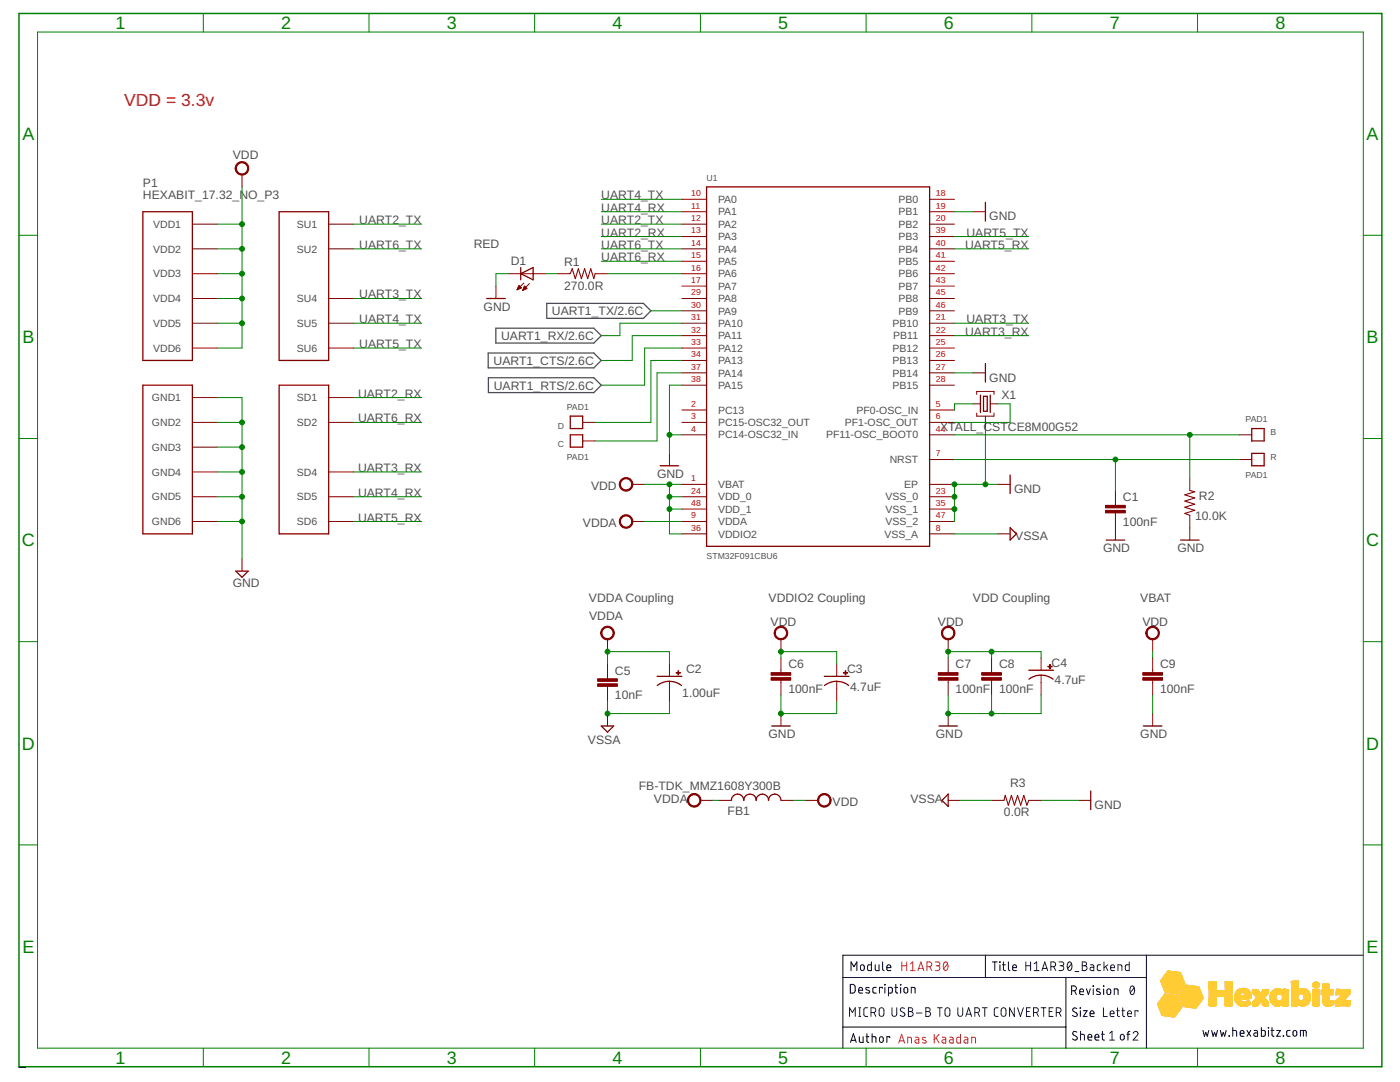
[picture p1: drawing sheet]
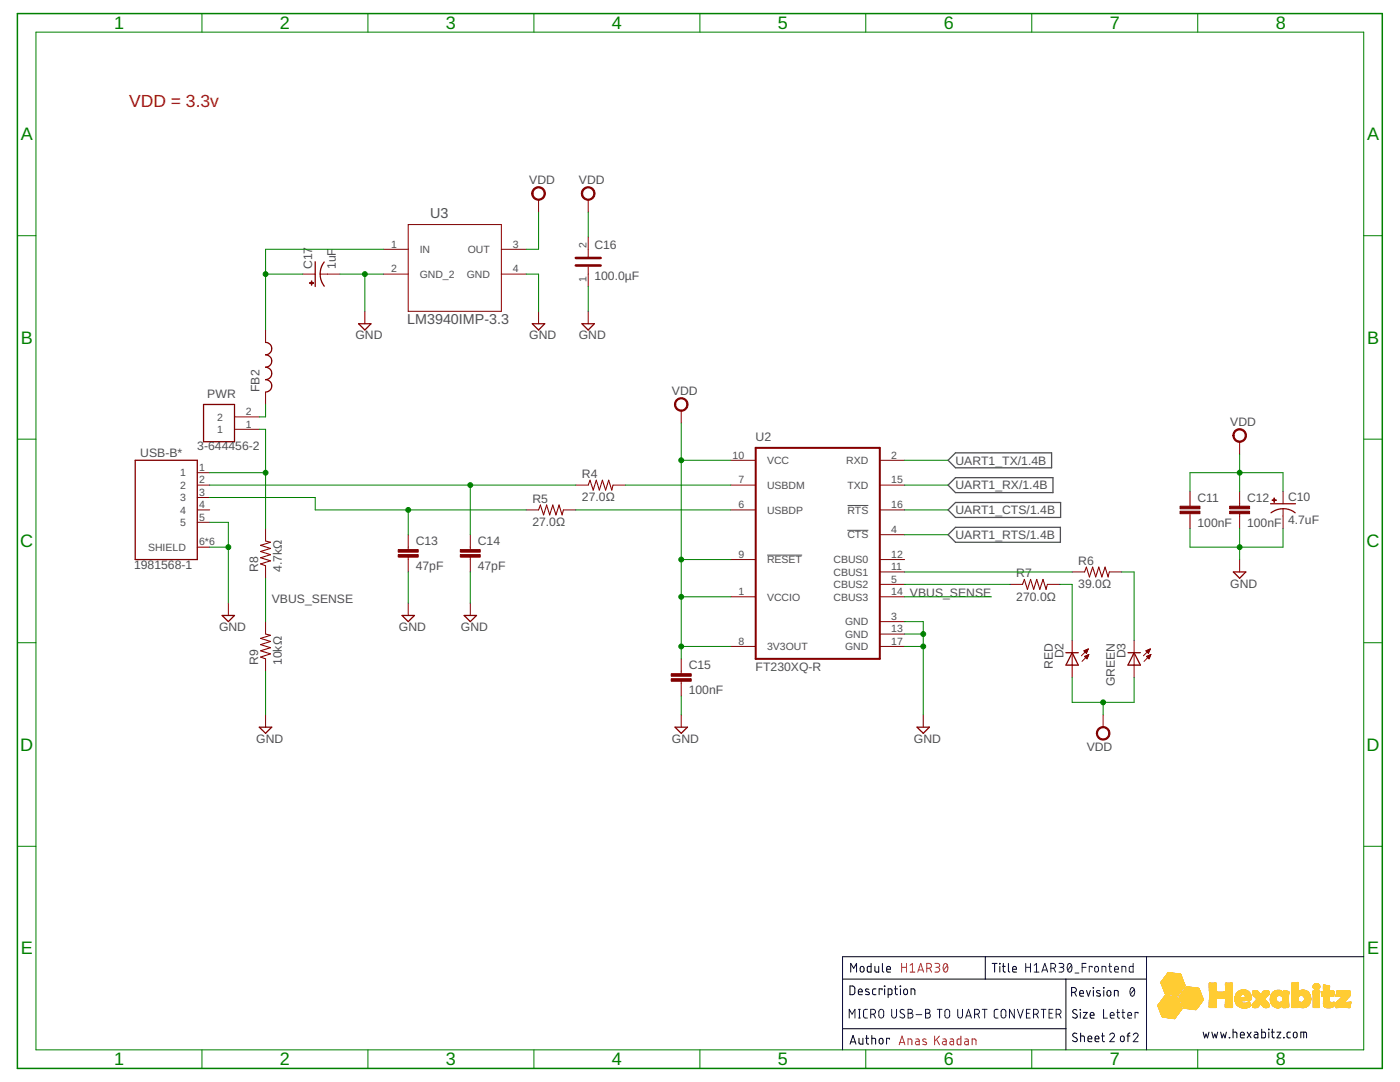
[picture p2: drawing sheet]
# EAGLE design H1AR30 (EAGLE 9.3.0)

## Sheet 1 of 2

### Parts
B  PAD1  [PAD1]
C  PAD1  [PAD1]
C1  100nF  C-0603  [C-0603]
C2  1.00uF  C-0805-POL  [C-0805-POL]
C3  4.7uF  C-0805-POL  [C-0805-POL]
C4  4.7uF  C-0805-POL  [C-0805-POL]
C5  10nF  C-0603  [C-0603]
C6  100nF  C-0603  [C-0603]
C7  100nF  C-0603  [C-0603]
C8  100nF  C-0603  [C-0603]
C9  100nF  C-0603  [C-0603]
D  PAD1  [PAD1]
D1  RED  VLMS1300-GS08  [VLMS1300-GS08]
FB1  FB-TDK_MMZ1608Y300B  [FB-TDK_MMZ1608Y300B]
P1  HEXABIT_17.32_NO_P3  [HEXABIT_17.32_NO_P3]
R  PAD1  [PAD1]
R1  270.0R  R-0603  [R-0603]
R2  10.0K  R-0603  [R-0603]
R3  0.0R  R-0603  [R-0603]
U1  STM32F091CBU6  [STM32F091CBU6]
X1  XTALL_CSTCE8M00G52  [XTALL_CSTCE8M00G52]

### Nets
B1: B.P$1 B.P$2 R2.2 U1.P$44(PF11-OSC_BOOT0)
GND: C1.2 C3.2(-) C4.2(-) C6.2 C7.2 C8.2 C9.2 D1.C P1.PAD_PD7(GND1) P1.PAD_PD8(GND2) P1.PAD_PD9(GND3) P1.PAD_PD10(GND4) P1.PAD_PD11(GND5) P1.PAD_PD12(GND6) R2.1 R3.1 U1.EP U1.P$3(PC14-OSC32_IN) U1.P$19(PB1) U1.P$23(VSS_0) U1.P$27(PB14) U1.P$35(VSS_1) U1.P$38(PA15) U1.P$47(VSS_2) X1.P$2 ; also sheet 2
N$1: R1.2 U1.P$16(PA6)
N$4: D1.A R1.1
N$5: U1.P$5(PF0-OSC_IN) X1.P$1
N$6: U1.P$6(PF1-OSC_OUT) X1.P$3
N$7: D.P$1 D.P$2 U1.P$34(PA13)
N$9: C.P$1 C.P$2 U1.P$37(PA14)
R1: C1.1 R.P$1 R.P$2 U1.P$7(NRST)
UART1_CTS: U1.P$32(PA11) ; also sheet 2
UART1_RTS: U1.P$33(PA12) ; also sheet 2
UART1_RX: U1.P$31(PA10) ; also sheet 2
UART1_TX: U1.P$30(PA9) ; also sheet 2
UART2_RX: P1.PAD_PD1(SD1) U1.P$13(PA3)
UART2_TX: P1.PAD_PU1(SU1) U1.P$12(PA2)
UART3_RX: P1.PAD_PD4(SD4) U1.P$22(PB11)
UART3_TX: P1.PAD_PU4(SU4) U1.P$21(PB10)
UART4_RX: P1.PAD_PD5(SD5) U1.P$11(PA1)
UART4_TX: P1.PAD_PU5(SU5) U1.P$10(PA0)
UART5_RX: P1.PAD_PD6(SD6) U1.P$40(PB4)
UART5_TX: P1.PAD_PU6(SU6) U1.P$39(PB3)
UART6_RX: P1.PAD_PD2(SD2) U1.P$15(PA5)
UART6_TX: P1.PAD_PU2(SU2) U1.P$14(PA4)
VDD: C3.1(+) C4.1(+) C6.1 C7.1 C8.1 C9.1 FB1.2 P1.PAD_PU7(VDD1) P1.PAD_PU8(VDD2) P1.PAD_PU9(VDD3) P1.PAD_PU10(VDD4) P1.PAD_PU11(VDD5) P1.PAD_PU12(VDD6) U1.P$1(VBAT) U1.P$24(VDD_0) U1.P$36(VDDIO2) U1.P$48(VDD_1) ; also sheet 2
VDDA: C2.1(+) C5.1 FB1.1 U1.P$9(VDDA)
VSSA: C2.2(-) C5.2 R3.2 U1.P$8(VSS_A)
Unconnected: U1.P$2(PC13) U1.P$4(PC15-OSC32_OUT) U1.P$17(PA7) U1.P$18(PB0) U1.P$20(PB2) U1.P$25(PB12) U1.P$26(PB13) U1.P$28(PB15) U1.P$29(PA8) U1.P$41(PB5) U1.P$42(PB6) U1.P$43(PB7) U1.P$45(PB8) U1.P$46(PB9)

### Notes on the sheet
- VDD = 3.3v
- VDDA Coupling | VDDIO2 Coupling | VDD Coupling | VBAT
- Module | H1AR30 | Title | H1AR30_Backend
- Description | Revision | 0
- MICRO USB-B TO UART CONVERTER
- Size | Letter
- www.hexabitz.com
- Author | Anas Kaadan | Sheet   of | 1 | 2
- C:/Users/Admin/Desktop/logodraft.bmp

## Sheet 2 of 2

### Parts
C10  4.7uF  C-0805-POL  [C-0805-POL]
C11  100nF  C-0603  [C-0603]
C12  100nF  C-0603  [C-0603]
C13  47pF  C-0603  [C-0603]
C14  47pF  C-0603  [C-0603]
C15  100nF  C-0603  [C-0603]
C16  100uF  C-3225TDK_C3225X5R0J107M250AC_0_0  [C-3225]
C17  1uF  C-0805-POL  [C-0805-POL]
D2  RED  VLMS1300-GS08  [VLMS1300-GS08]
D3  GREEN  VLMTG1300-GS08  [VLMS1300-GS08]
FB2  FB-TDK_MMZ1608Y300B  [FB-TDK_MMZ1608Y300B]
PUSB*  1981568-1  [TE_1981568-1]
PWR  3-644456-2  [TE_3-644456-2]
R4  27.0Ω  R-0603  [R-0603]
R5  27.0Ω  R-0603  [R-0603]
R6  39.0Ω  R-0603  [R-0603]
R7  270.0Ω  R-0603  [R-0603]
R8  4.7kΩ  R-0603  [R-0603]
R9  10kΩ  R-0603  [R-0603]
U2  FT230XQ-R  [QFN16]
U3  LM3940IMP-3.3  [SOT230P696X180-4N]

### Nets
GND: C10.2(-) C11.2 C12.2 C13.2 C14.2 C15.2 C16.1 C17.2(-) PUSB*.5 PUSB*.6(SHIELD) PUSB*.7(SHIELD) PUSB*.8(SHIELD) PUSB*.9(SHIELD) PUSB*.10(SHIELD) PUSB*.11(SHIELD) R9.1 U2.3(GND) U2.13(GND) U2.17(GND) U3.2(GND_2) U3.4(GND) ; also sheet 1
N$2: C14.1 PUSB*.2 R4.1
N$3: C13.1 PUSB*.3 R5.1
N$10: FB2.2 PWR.2
N$11: C17.1(+) FB2.1 U3.1(IN)
N$12: R5.2 U2.6(USBDP)
N$13: R4.2 U2.7(USBDM)
N$14: R7.1 U2.5(CBUS2)
N$15: R6.1 U2.11(CBUS1)
N$16: D2.C R7.2
N$17: D3.C R6.2
N$18: PUSB*.1 PWR.1 R8.2
UART1_CTS: U2.16(!RTS!) ; also sheet 1
UART1_RTS: U2.4(!CTS!) ; also sheet 1
UART1_RX: U2.15(TXD) ; also sheet 1
UART1_TX: U2.2(RXD) ; also sheet 1
VBUS_SENSE: R8.1 R9.2 U2.14(CBUS3)
VDD: C10.1(+) C11.1 C12.1 C15.1 C16.2 D2.A D3.A U2.1(VCCIO) U2.8(3V3OUT) U2.9(!RESET!) U2.10(VCC) U3.3(OUT) ; also sheet 1
Unconnected: PUSB*.4 U2.12(CBUS0)

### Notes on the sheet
- VDD = 3.3v
- Module | H1AR30 | Title | H1AR30_Frontend
- Description | Revision | 0
- MICRO USB-B TO UART CONVERTER
- Size | Letter
- www.hexabitz.com
- Author | Anas Kaadan | Sheet   of | 2 | 2
